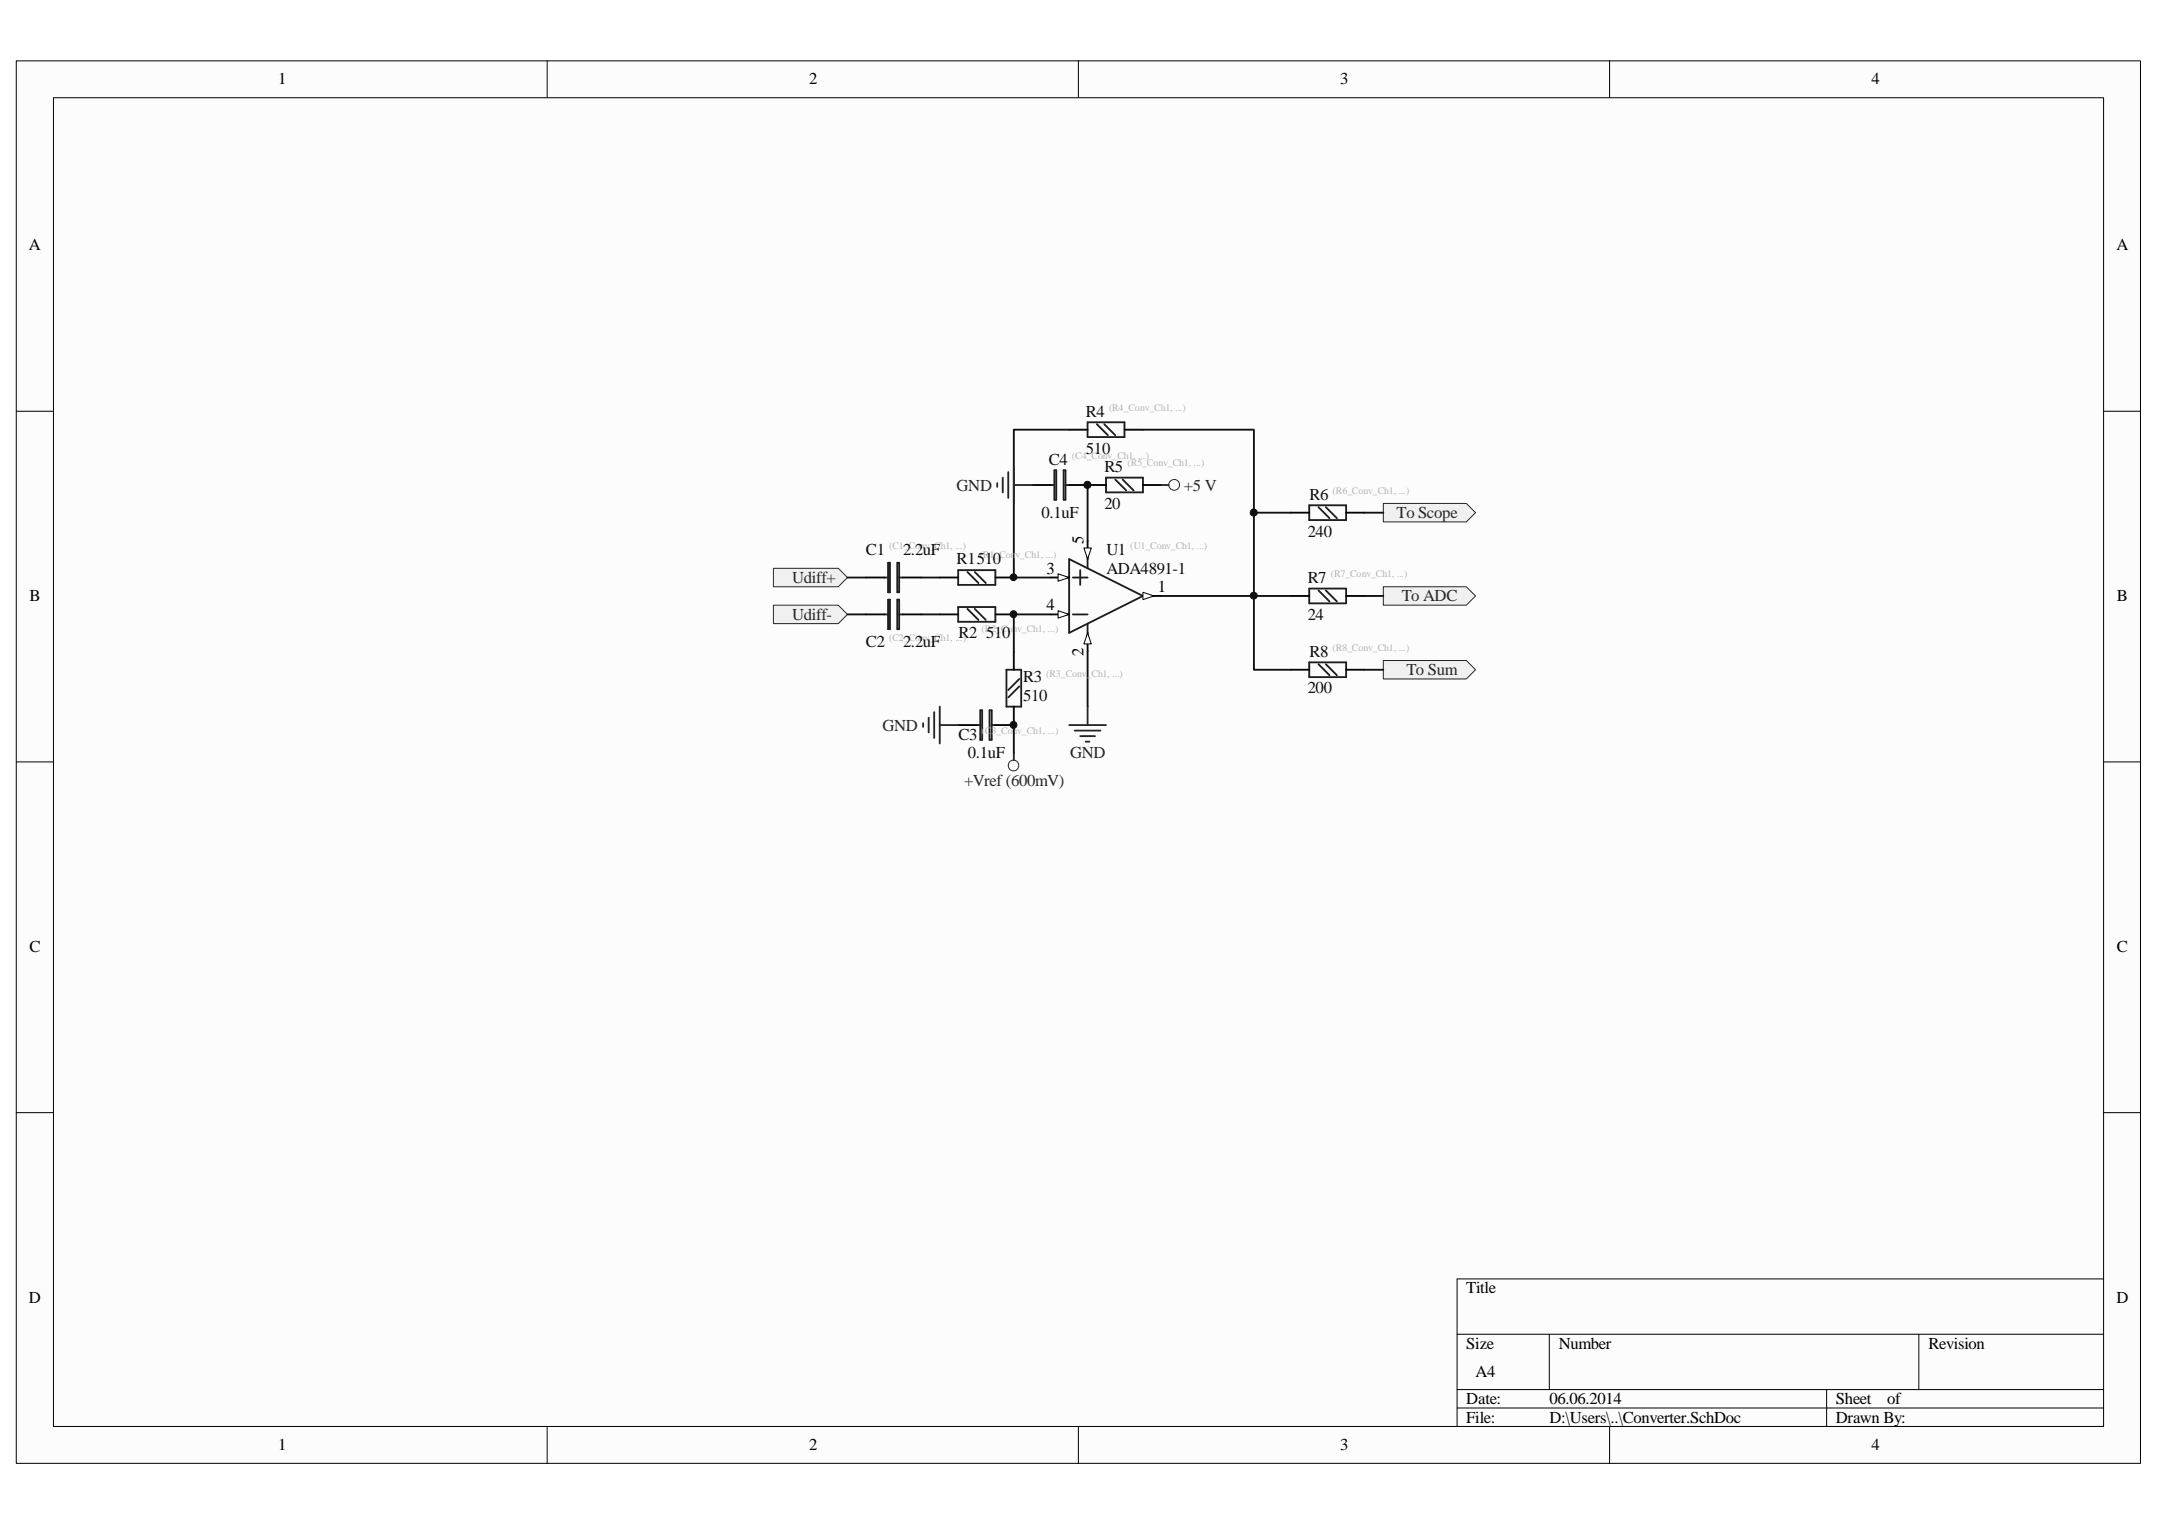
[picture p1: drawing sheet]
<svg xmlns="http://www.w3.org/2000/svg" width="297mm" height="210mm" viewBox="0 0 297 210" stroke-linecap="round" stroke-linejoin="round" font-family="sans-serif">
<path d="M2.3 8.4h292.5v193.1h-292.5z" fill="#fcfcfc"/>
<path d="M2.2 8.4h292.6v193.1h-292.6z" fill="none" stroke="#000" stroke-width=".14"/>
<path d="M7.4 13.5h282.3v183h-282.3z" fill="#fcfcfc"/>
<g fill="none" stroke="#000" stroke-width=".14">
<path d="M7.4 13.5h282.3v183h-282.3zM75.3 8.3v5.1M148.5 8.3v5.1M221.7 8.3v5.1M2.2 56.6h5.1M289.7 56.6h5.1M2.2 104.9h5.1M289.7 104.9h5.1M2.2 153.2h5.1M289.7 153.2h5.1M289.7 176.1h-89v20.4M75.3 196.5v5.1"/>
<path d="M148.5 196.5v5.1M200.7 183.8h89M200.7 191.4h89M200.7 193.9h89M213.4 183.8v7.6M221.7 196.5v5.1M251.5 191.4v5.1M264.2 183.8v7.6"/>
</g>
<path d="M147.2 77l10.2 5.1-10.2 5.1zM147.7 79.5h2.1M148.8 78.5v2.1M149.8 77v1.3M147.7 84.6h2.1M149.8 85.9v1.3" fill="none" stroke="#1c1c1c" stroke-width=".25"/>
<path d="M144.7 79.5h2.5" fill="none" stroke="#000" stroke-width=".25"/>
<path d="M145.7 79l1.5 .5-1.5 .6z" fill="#fcfcfc"/>
<path d="M145.7 79l1.5 .5-1.5 .6z" fill="none" stroke="#000" stroke-width=".14"/>
<path d="M144.7 84.6h2.5" fill="none" stroke="#000" stroke-width=".25"/>
<path d="M145.7 84.1l1.5 .5-1.5 .5z" fill="#fcfcfc"/>
<path d="M145.7 84.1l1.5 .5-1.5 .5z" fill="none" stroke="#000" stroke-width=".14"/>
<path d="M157.4 82.1h2.5" fill="none" stroke="#000" stroke-width=".25"/>
<path d="M157.4 81.6l1.5 .5-1.5 .5z" fill="#fcfcfc"/>
<path d="M157.4 81.6l1.5 .5-1.5 .5z" fill="none" stroke="#000" stroke-width=".14"/>
<path d="M149.8 87.2v2.5" fill="none" stroke="#000" stroke-width=".25"/>
<path d="M149.8 87.2l.5 1.5h-1z" fill="#fcfcfc"/>
<path d="M149.8 87.2l.5 1.5h-1z" fill="none" stroke="#000" stroke-width=".14"/>
<path d="M149.8 74.5v2.5" fill="none" stroke="#000" stroke-width=".25"/>
<path d="M149.3 75.5h1l-.5 1.5z" fill="#fcfcfc"/>
<path d="M149.3 75.5h1l-.5 1.5z" fill="none" stroke="#000" stroke-width=".14"/>
<path d="M147.2 59.2h-7.6v20.3h5.1M149.8 66.8v7.7M144.7 84.6h-5.1v5.1M149.8 89.7v7.6" fill="none" stroke="#0e0e0e" stroke-width=".25"/>
<g fill="none" stroke="#1c1c1c" stroke-width=".25">
<path d="M149.8 58.2h5.1v2h-5.1zM151 58.4l1.6 1.5M152.1 58.4l1.5 1.5M131.9 78.5h5.2v2.1h-5.2zM133.2 78.8l1.5 1.5M134.2 78.8l1.6 1.5M144.7 66.8h.5M145.2 64.8h.3v4h-.3zM146.5 64.8h.2v4h-.2zM146.7 66.8h.5M152.3 65.8h5.1v2h-5.1zM153.6 66l1.5 1.6"/>
<path d="M154.6 66l1.5 1.6M131.9 83.6h5.2v2h-5.2zM133.2 83.9l1.5 1.5M134.2 83.9l1.6 1.5M138.6 92.2h2v5.1h-2zM140.4 93.5l-1.6 1.5M140.4 94.5l-1.6 1.6"/>
</g>
<path d="M147.2 59.2h2.6M154.9 59.2h2.5M129.4 79.5h2.5M137.1 79.5h2.5M142.2 66.8h2.5M147.2 66.8h5.1M157.4 66.8h2.5M129.4 84.6h2.5M137.1 84.6h2.5M139.6 89.7v2.5M139.6 97.3v2.6" fill="none" stroke="#000" stroke-width=".25"/>
<circle cx="161.7" cy="66.8" r=".74" fill="none" stroke="#262626" stroke-width=".14"/>
<path d="M137.3 66.5v.6M138.1 65.8v2M138.8 65v3.6M139.6 66.8h2.6M139.6 64.3v5M159.9 66.8h1" fill="none" stroke="#262626" stroke-width=".25"/>
<path d="M106.5 78.3h8.9l1.3 1.2-1.3 1.3h-8.9z" fill-rule="evenodd" fill="#f0f0f0"/>
<path d="M106.5 78.3h8.9l1.3 1.2-1.3 1.3h-8.9z" fill="none" stroke="#262626" stroke-width=".14"/>
<path d="M106.5 83.4h8.9l1.3 1.2-1.3 1.3h-8.9z" fill-rule="evenodd" fill="#f0f0f0"/>
<path d="M106.5 83.4h8.9l1.3 1.2-1.3 1.3h-8.9z" fill="none" stroke="#262626" stroke-width=".14"/>
<path d="M121.8 79.5h.5M122.3 77.5h.3v4.1h-.3zM123.6 77.5h.2v4.1h-.2zM123.8 79.5h.5M121.8 84.6h.5M122.3 82.6h.3v4.1h-.3zM123.6 82.6h.2v4.1h-.2zM123.8 84.6h.5" fill="none" stroke="#1c1c1c" stroke-width=".25"/>
<path d="M119.2 79.5h2.6M124.3 79.5h2.6M119.2 84.6h2.6M124.3 84.6h2.6" fill="none" stroke="#000" stroke-width=".25"/>
<path d="M116.7 79.5h2.5M126.9 79.5h2.5M116.7 84.6h2.5M126.9 84.6h2.5" fill="none" stroke="#0e0e0e" stroke-width=".25"/>
<path d="M190.5 80.8h11.4l1.3 1.3-1.3 1.3h-11.4z" fill-rule="evenodd" fill="#f0f0f0"/>
<path d="M190.5 80.8h11.4l1.3 1.3-1.3 1.3h-11.4z" fill="none" stroke="#262626" stroke-width=".14"/>
<path d="M190.5 91h11.4l1.3 1.2-1.3 1.3h-11.4z" fill-rule="evenodd" fill="#f0f0f0"/>
<path d="M190.5 91h11.4l1.3 1.2-1.3 1.3h-11.4z" fill="none" stroke="#262626" stroke-width=".14"/>
<path d="M180.3 81.1h5.1v2h-5.1zM180.3 91.2h5.1v2.1h-5.1zM181.6 81.3l1.5 1.5M181.6 91.5l1.5 1.5M182.6 81.3l1.5 1.5M182.6 91.5l1.5 1.5" fill="none" stroke="#1c1c1c" stroke-width=".25"/>
<path d="M177.8 82.1h2.5M177.8 92.2h2.5M185.4 82.1h2.5M185.4 92.2h2.5" fill="none" stroke="#000" stroke-width=".25"/>
<path d="M157.4 59.2h15.3v33h5.1M159.9 82.1h17.9M187.9 82.1h2.6M187.9 92.2h2.6" fill="none" stroke="#0e0e0e" stroke-width=".25"/>
<path d="M190.5 69.3h11.4l1.3 1.3-1.3 1.3h-11.4z" fill-rule="evenodd" fill="#f0f0f0"/>
<g fill="none" stroke="#262626" stroke-width=".14">
<path d="M190.5 69.3h11.4l1.3 1.3-1.3 1.3h-11.4z"/>
<circle cx="139.6" cy="105.4" r=".73"/>
</g>
<path d="M180.3 69.6h5.1v2h-5.1zM181.6 69.8l1.5 1.6M182.6 69.8l1.5 1.6M134.5 99.9h.5M135 97.8h.3v4.1h-.3zM136.3 97.8h.3v4.1h-.3zM136.6 99.9h.5" fill="none" stroke="#1c1c1c" stroke-width=".25"/>
<path d="M177.8 70.6h2.5M185.4 70.6h2.5M131.9 99.9h2.6M137.1 99.9h2.5" fill="none" stroke="#000" stroke-width=".25"/>
<path d="M172.7 70.6h5.1M187.9 70.6h2.6M139.6 99.9v3.8" fill="none" stroke="#0e0e0e" stroke-width=".25"/>
<path d="M127.1 99.6v.5M127.9 98.8v2.1M128.6 98.1v3.5M129.4 99.9h2.5M129.4 97.3v5.1M147.2 99.9h5.1M149.8 97.3v2.6M139.6 103.7v1M148 100.6h3.5M148.8 101.4h2M149.5 102.2h.5" fill="none" stroke="#262626" stroke-width=".25"/>
<circle cx="139.6" cy="99.8" r=".48" fill="#0e0e0e"/>
<circle cx="139.6" cy="99.8" r=".48" fill="none" stroke="#0e0e0e" stroke-width=".14"/>
<circle cx="139.6" cy="84.6" r=".47" fill="#0e0e0e"/>
<circle cx="139.6" cy="84.6" r=".47" fill="none" stroke="#0e0e0e" stroke-width=".14"/>
<circle cx="139.6" cy="79.5" r=".46" fill="#0e0e0e"/>
<circle cx="139.6" cy="79.5" r=".46" fill="none" stroke="#0e0e0e" stroke-width=".14"/>
<circle cx="149.7" cy="66.8" r=".49" fill="#0e0e0e"/>
<circle cx="149.7" cy="66.8" r=".49" fill="none" stroke="#0e0e0e" stroke-width=".14"/>
<circle cx="172.7" cy="82" r=".48" fill="#0e0e0e"/>
<circle cx="172.7" cy="82" r=".48" fill="none" stroke="#0e0e0e" stroke-width=".14"/>
<circle cx="172.7" cy="70.6" r=".49" fill="#0e0e0e"/>
<circle cx="172.7" cy="70.6" r=".49" fill="none" stroke="#0e0e0e" stroke-width=".14"/>
<g font-size="2.3">
<text x="38.3" y="11.6">1</text>
<text x="111.4" y="11.6">2</text>
<text x="184.6" y="11.6">3</text>
<text x="257.7" y="11.6">4</text>
<text x="4" y="34.5">A</text>
<text x="291.5" y="34.5">A</text>
<text x="149.2" y="75" transform="rotate(-90 149.2 75)">5</text>
<text x="4.1" y="82.8">B</text>
<text x="144.1" y="79">3</text>
<text x="159.5" y="81.5">1</text>
<text x="291.5" y="82.8">B</text>
<text x="144.1" y="84.1">4</text>
<text x="149.2" y="90.3" transform="rotate(-90 149.2 90.3)">2</text>
<text x="4.1" y="131.1">C</text>
<text x="291.5" y="131.1">C</text>
<text x="4" y="179.4">D</text>
<text x="201.9" y="178.1">Title</text>
<text x="291.5" y="179.4">D</text>
<text x="201.9" y="185.8">Size</text>
<text x="214.7" y="185.8">Number</text>
<text x="265.6" y="185.8">Revision</text>
<text x="203.2" y="189.6">A4</text>
<text x="201.9" y="193.4">Date:</text>
<text x="201.9" y="196">File:</text>
<text x="213.4" y="193.4">06.06.2014</text>
<text x="213.4" y="196">D:\Users\..\Converter.SchDoc</text>
<text x="252.8" y="193.4">Sheet</text>
<text x="252.8" y="196">Drawn By:</text>
<text x="259.9" y="193.4">of</text>
<text x="38.3" y="199.8">1</text>
<text x="111.4" y="199.8">2</text>
<text x="184.6" y="199.8">3</text>
<text x="257.7" y="199.8">4</text>
</g>
<g font-size="2.3" fill="#0e0e0e">
<text x="149.5" y="57.4">R4</text>
<text x="144.4" y="64">C4</text>
<text x="149.5" y="62.5">510</text>
<text x="152.1" y="65">R5</text>
<text x="143.4" y="71.4">0.1uF</text>
<text x="152.1" y="70.1">20</text>
<text x="180.3" y="68.8">R6</text>
<text x="119.2" y="76.5">C1</text>
<text x="124.4" y="76.5">2.2uF</text>
<text x="131.7" y="77.7">R1510</text>
<text x="152.4" y="76.5">U1</text>
<text x="180.1" y="73.9">240</text>
<text x="152.4" y="79">ADA4891-1</text>
<text x="180.1" y="80.3">R7</text>
<text x="119.2" y="89.2">C2</text>
<text x="124.4" y="89.2">2.2uF</text>
<text x="132" y="87.9">R2</text>
<text x="135.8" y="87.9">510</text>
<text x="180.1" y="85.3">24</text>
<text x="140.9" y="94">R3</text>
<text x="180.1" y="95.5">200</text>
<text x="180.3" y="90.4">R8</text>
<text x="132" y="101.9">C3</text>
<text x="140.9" y="96.5">510</text>
<text x="133.3" y="104.4">0.1uF</text>
</g>
<g font-size="2.3" fill="#262626">
<text x="131.7" y="67.6">GND</text>
<text x="163" y="67.6">+5 V</text>
<text x="192.3" y="71.4">To Scope</text>
<text x="109.1" y="80.3">Udiff+</text>
<text x="193" y="82.8">To ADC</text>
<text x="109.1" y="85.3">Udiff-</text>
<text x="193.7" y="93">To Sum</text>
<text x="121.5" y="100.6">GND</text>
<text x="147.4" y="104.4">GND</text>
<text x="132.8" y="108.2">+Vref (600mV)</text>
</g>
<g font-size="1.4" fill="#b4b4b4">
<text x="152.7" y="56.6">(R4_Conv_Ch1, ...)</text>
<text x="147.6" y="63.2">(C4_Conv_Ch1, ...)</text>
<text x="155.3" y="64.2">(R5_Conv_Ch1, ...)</text>
<text x="183.5" y="68">(R6_Conv_Ch1, ...)</text>
<text x="122.4" y="75.6">(C1_Conv_Ch1, ...)</text>
<text x="134.9" y="76.9">(R1_Conv_Ch1, ...)</text>
<text x="155.7" y="75.6">(U1_Conv_Ch1, ...)</text>
<text x="183.3" y="79.5">(R7_Conv_Ch1, ...)</text>
<text x="122.4" y="88.3">(C2_Conv_Ch1, ...)</text>
<text x="135.2" y="87.1">(R2_Conv_Ch1, ...)</text>
<text x="183.5" y="89.6">(R8_Conv_Ch1, ...)</text>
<text x="144.1" y="93.2">(R3_Conv_Ch1, ...)</text>
<text x="135.2" y="101.1">(C3_Conv_Ch1, ...)</text>
</g>
</svg>
